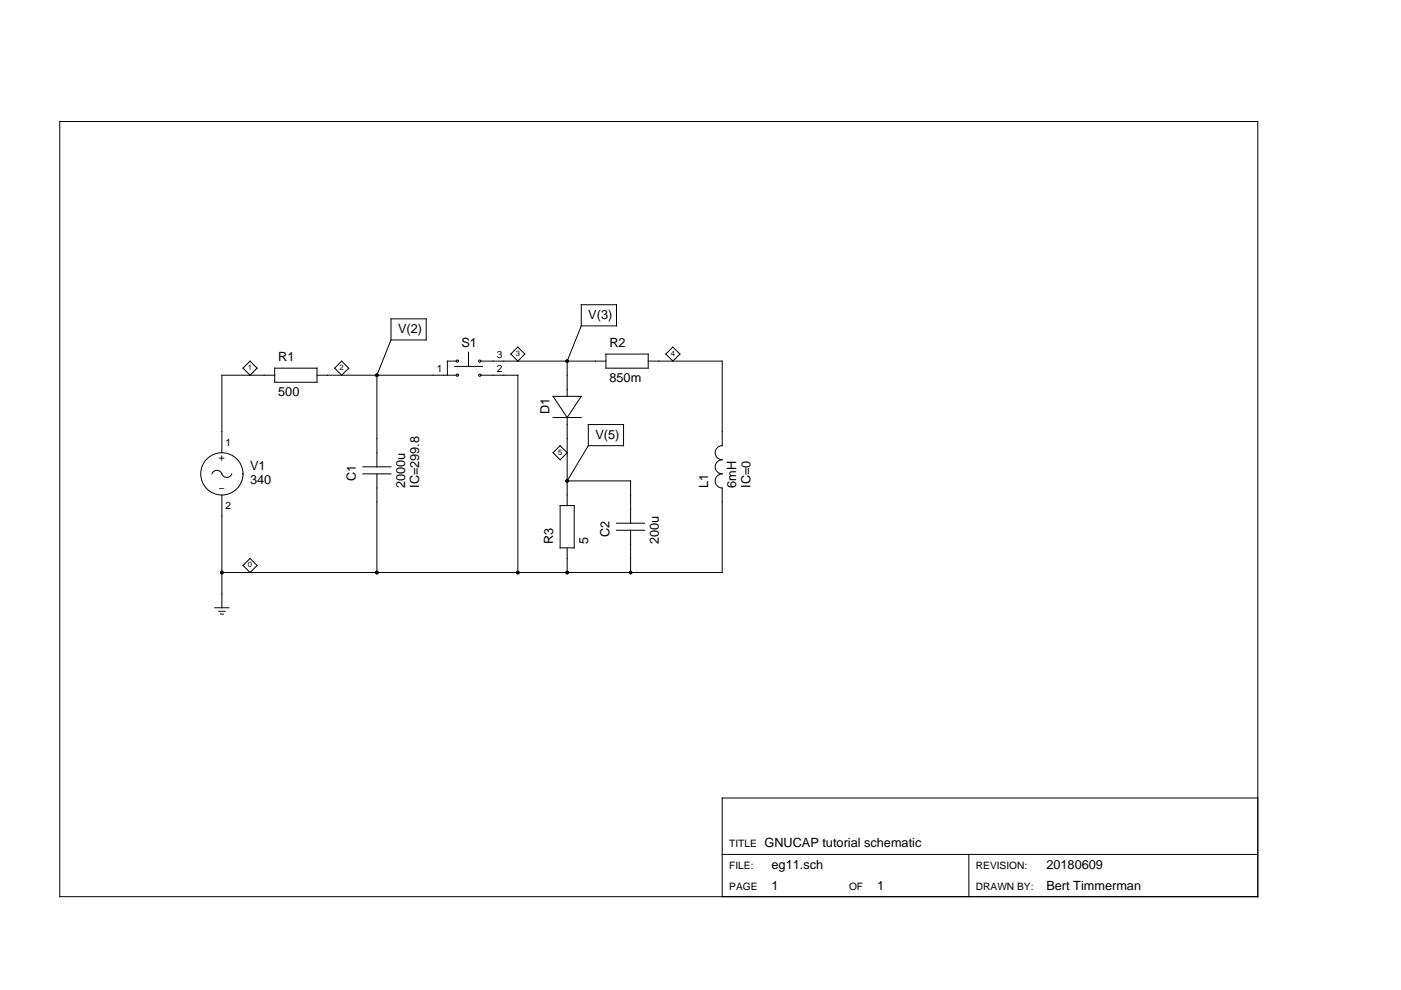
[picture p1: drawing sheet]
<svg xmlns="http://www.w3.org/2000/svg" width="297mm" height="210mm" viewBox="0 0 297 210" stroke-linecap="round" stroke-linejoin="round" font-family="sans-serif">
<g fill="none" stroke="#000" stroke-width=".21">
<path d="M12.7 25.8h254v164.3h-254zM51.5 78.1l1.5-1.5 1.5 1.5-1.5 1.5zM58.2 79.6h-11.2v16.4M58.2 78.1h9v2.9h-9zM67.2 79.6h29.5M70.9 78.1l1.5-1.5 1.5 1.5-1.5 1.5zM82.9 72.1l-3 7.5v19.4M82.9 67.6h7.5v4.5h-7.5zM96.3 77.7h6M96.7 76.6h-1.8v3M99.3 74.7v3M101.9 79.6h7.9v41.8"/>
<path d="M101.9 76.6h26.6M109.8 73.6l1.5 1.5-1.5 1.5-1.5-1.5zM123.2 69.1l-2.9 7.5v7.4M123.2 64.6h7.5v4.5h-7.5zM128.5 75.1h8.9v3h-8.9zM137.4 76.6h15.7v17.9a1.49 1.49 0 0 0-1.5 1.5 1.49 1.49 0 0 0 1.5 1.5 1.49 1.49 0 0 0-1.5 1.5 1.49 1.49 0 0 0 1.5 1.5 1.49 1.49 0 0 0-1.5 1.5 1.49 1.49 0 0 0 1.5 1.5v17.9h-106.1M142.7 73.6l1.5 1.5-1.5 1.5-1.5-1.5zM76.9 99h6M117.3 96l1.5-1.5 1.5 1.5-1.5 1.5zM117.3 84h5.9l-2.9 4.5zM117.3 88.5h5.9M120.3 88.5v18.7"/>
<path d="M124.7 94.5l-4.4 7.5h13.4v8.9M124.7 90h7.5v4.5h-7.5zM44.9 100.5a1.12 1.12 0 0 1 1.1-.8 1.12 1.12 0 0 1 1.1 .8M47 100.5a1.12 1.12 0 0 0 1.1 .7 1.12 1.12 0 0 0 1-.7M47 105v23.9M51.5 119.9l1.5-1.5 1.5 1.5-1.5 1.5zM76.9 100.5h6M79.9 100.5v20.9M118.8 107.2h2.9v9h-2.9zM120.3 116.2v5.2M130.7 112.4h6M130.7 110.9h6"/>
<path d="M133.7 112.4v9M45.5 128.9h3M46.4 129.6h1.3M46.7 130.2h.6M266.7 169.2h-113.6v20.9M153.1 181.2h113.6M205.4 181.2v8.9"/>
<circle cx="97" cy="79.5" r=".24"/>
<circle cx="97" cy="76.6" r=".24"/>
<circle cx="101.7" cy="76.6" r=".24"/>
<circle cx="101.7" cy="79.6" r=".24"/>
<circle cx="47" cy="100.5" r="4.5"/>
</g>
<g fill="#000">
<circle cx="79.9" cy="79.6" r=".37"/>
<circle cx="120.3" cy="76.6" r=".37"/>
<circle cx="120.3" cy="102" r=".37"/>
<circle cx="47" cy="121.4" r=".37"/>
<circle cx="79.9" cy="121.4" r=".37"/>
<circle cx="109.8" cy="121.4" r=".37"/>
<circle cx="120.3" cy="121.4" r=".37"/>
<circle cx="133.7" cy="121.4" r=".37"/>
</g>
<g font-size="2.7">
<text x="84.4" y="70.6">V(2)</text>
<text x="124.7" y="67.6">V(3)</text>
<text x="59" y="76.6">R1</text>
<text x="97.8" y="73.6">S1</text>
<text x="129.2" y="73.6">R2</text>
<text x="129.2" y="81">850m</text>
<text x="59" y="84">500</text>
<text x="116.5" y="87.8" transform="rotate(-90 116.5 87.8)">D1</text>
<text x="126.2" y="93">V(5)</text>
<text x="53" y="99.7">V1</text>
<text x="75.4" y="102" transform="rotate(-90 75.4 102)">C1</text>
<text x="53" y="102.7">340</text>
<text x="85.9" y="103.5" transform="rotate(-90 85.9 103.5)">2000u</text>
<text x="88.9" y="103.5" transform="rotate(-90 88.9 103.5)">IC=299.8</text>
<text x="150.1" y="103.5" transform="rotate(-90 150.1 103.5)">L1</text>
<text x="156.1" y="103.5" transform="rotate(-90 156.1 103.5)">6mH</text>
<text x="159.1" y="103.5" transform="rotate(-90 159.1 103.5)">IC=0</text>
<text x="129.2" y="113.9" transform="rotate(-90 129.2 113.9)">C2</text>
<text x="117.3" y="115.4" transform="rotate(-90 117.3 115.4)">R3</text>
<text x="124.7" y="115.4" transform="rotate(-90 124.7 115.4)">5</text>
<text x="139.7" y="115.4" transform="rotate(-90 139.7 115.4)">200u</text>
<text x="162.1" y="179.7">GNUCAP tutorial schematic</text>
<text x="163.6" y="184.1">eg11.sch</text>
<text x="221.9" y="184.1">20180609</text>
<text x="163.6" y="188.6">1</text>
<text x="186" y="188.6">1</text>
<text x="221.9" y="188.6">Bert Timmerman</text>
</g>
<g font-size="2.2">
<text x="105.3" y="75.8">3</text>
<text x="92.6" y="78.8">1</text>
<text x="105.3" y="78.8">2</text>
<text x="47.8" y="94.5">1</text>
<text x="46.4" y="97.8">+</text>
<text x="46.4" y="104.2">−</text>
<text x="47.8" y="107.9">2</text>
<text x="154.6" y="179.7">TITLE</text>
<text x="154.6" y="184.1">FILE:</text>
<text x="206.9" y="184.1">REVISION:</text>
<text x="154.6" y="188.6">PAGE</text>
<text x="180" y="188.6">OF</text>
<text x="206.9" y="188.6">DRAWN BY:</text>
</g>
<g font-size="1.6">
<text x="109.3" y="75.5">3</text>
<text x="142.2" y="75.5">4</text>
<text x="52.6" y="78.5">1</text>
<text x="72" y="78.5">2</text>
<text x="118.3" y="96.4">5</text>
<text x="52.6" y="120.3">0</text>
</g>
</svg>
